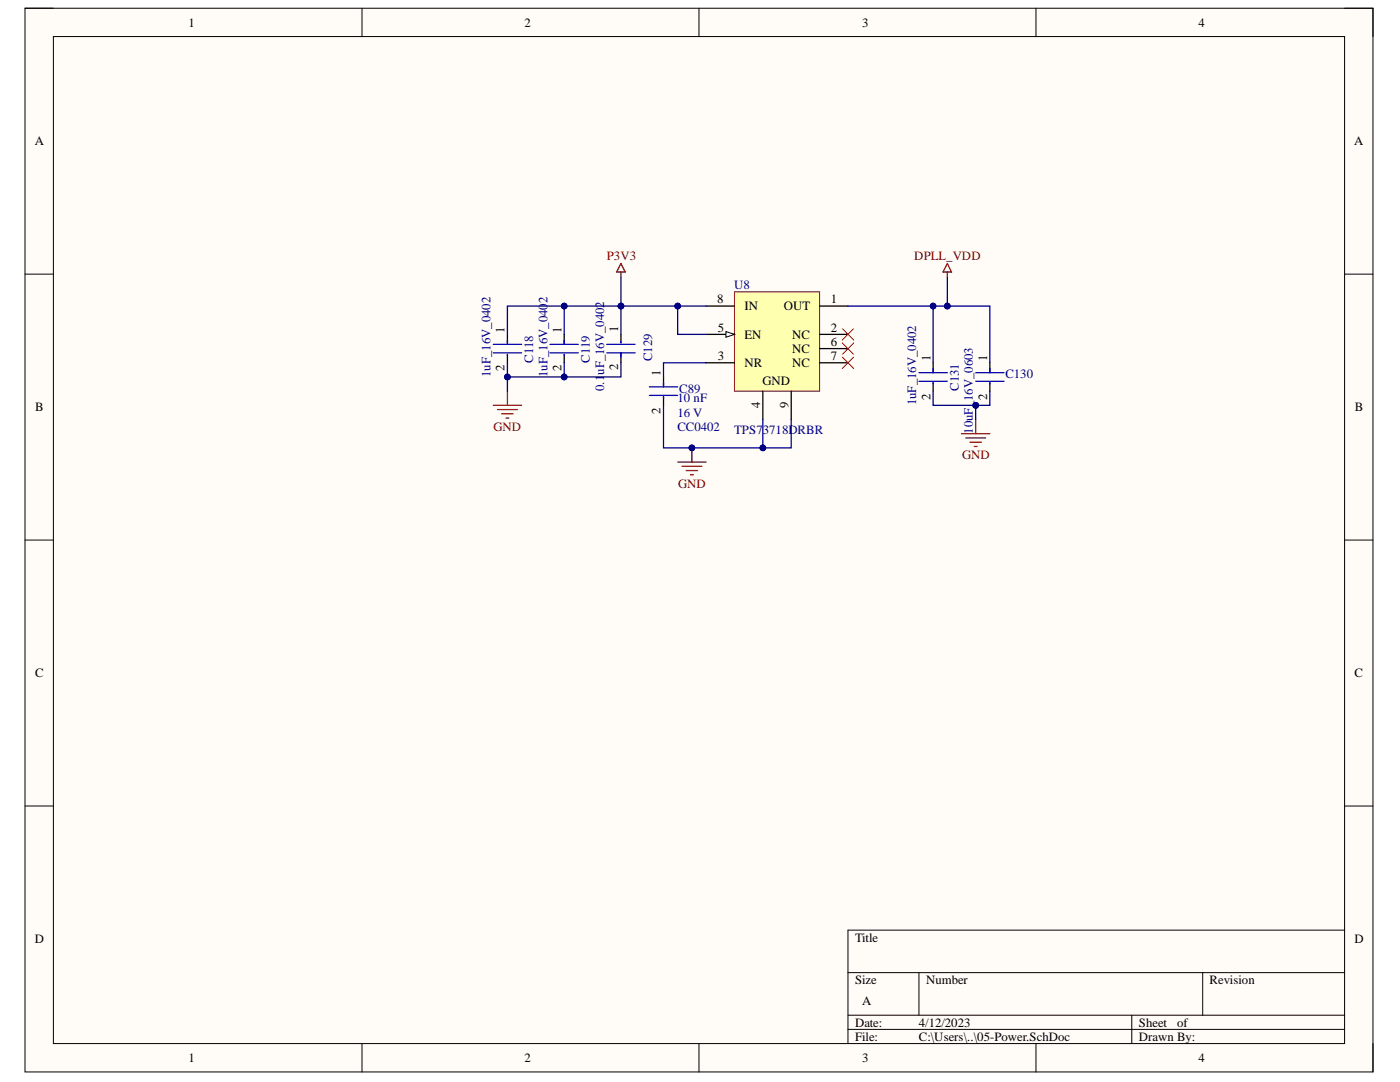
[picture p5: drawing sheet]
<svg xmlns="http://www.w3.org/2000/svg" width="279mm" height="216mm" viewBox="0 0 279 216" stroke-linecap="round" stroke-linejoin="round" font-family="sans-serif">
<path d="M5 1.6h269v212.3h-269z" fill-rule="evenodd" fill="#fffcf8"/>
<path d="M5 1.6h269v212.3h-269z" fill="none" stroke="#000" stroke-width=".2"/>
<path d="M10.7 7.3h257.6v200.9h-257.6z" fill-rule="evenodd" fill="#fffcf8"/>
<g fill="none" stroke="#000" stroke-width=".2">
<path d="M5 1.6h5.7M10.7 7.3h257.6v200.9h-257.6zM72.2 1.6v5.7M139.5 1.6v5.7M206.8 1.6v5.7M268.3 1.6h5.7v5.7M5 54.7h5.7M268.3 54.7h5.7M5 107.8h5.7M268.3 107.8h5.7M5 160.8h5.7M268.3 160.8h5.7"/>
<path d="M169.2 194.1h99.1M183.4 194.1v8.5M240 194.1v8.5M268.3 185.6h-99.1v22.6M72.2 208.2v5.7M139.5 208.2v5.7M169.2 202.6h99.1M169.2 205.4h99.1M206.8 208.2v5.7M225.9 202.6v5.6M274 208.2v5.7"/>
</g>
<path d="M123.9 52.6l.9 1.7h-1.7zM123.9 54.3v1.1M101.3 78v2.9M98.4 80.9h5.7M99.3 81.7h4M100.1 82.6h2.3M101 83.4h.6M135.2 92.2h5.7M136.1 93h4M137 93.9h2.2M137.8 94.7h.6M138.1 89.4v2.8" fill="none" stroke="#800000" stroke-width=".25"/>
<path d="M101.3 66.7v2M101.3 70.7v1.7M112.6 66.7v2M112.6 70.7v1.7M123.9 66.7v1.7M123.9 70.4v2" fill="none" stroke="#000" stroke-width=".25"/>
<path d="M98.4 68.7h5.7M98.4 70.4h5.7M101.3 67.9v.8M101.3 70.7v.3M109.8 68.7h5.6M109.8 70.4h5.6M112.6 67.9v.8M112.6 70.7v.3M121.1 68.7h5.7M121.1 70.4h5.7M123.9 68.1v.3M123.9 70.4v.9" fill="none" stroke="#00f" stroke-width=".25"/>
<circle cx="138.1" cy="89.4" r=".57" fill="#000080"/>
<circle cx="138.1" cy="89.4" r=".57" fill="none" stroke="#000080" stroke-width=".2"/>
<path d="M189.1 52.6l.8 1.7h-1.7zM189.1 54.3v1.1M191.9 86.5h5.6M192.7 87.4h4M193.6 88.2h2.3M194.4 89.1h.6M194.7 83.7v2.8" fill="none" stroke="#800000" stroke-width=".25"/>
<path d="M186.2 72.4v2M186.2 76.3v1.7M197.5 72.4v2M197.5 76.3v1.7" fill="none" stroke="#000" stroke-width=".25"/>
<path d="M183.4 74.4h5.7M183.4 76.1h5.7M186.2 73.5v.9M186.2 76.3v.3M194.7 74.4h5.7M194.7 76.1h5.7M197.5 73.5v.9M197.5 76.3v.3" fill="none" stroke="#00f" stroke-width=".25"/>
<path d="M146.6 58.2h17v19.8h-17z" fill-rule="evenodd" fill="#ffffb0"/>
<path d="M146.6 58.2h17v19.8h-17z" fill="none" stroke="#800000" stroke-width=".2"/>
<path d="M140.9 66.7h5.7M152.2 78v5.7M163.6 61.1h5.6" fill="none" stroke="#000" stroke-width=".25"/>
<path d="M144.9 66.2l1.7 .5-1.7 .6z" fill="#f8fcff"/>
<path d="M144.9 66.2l1.7 .5-1.7 .6z" fill="none" stroke="#000" stroke-width=".2"/>
<path d="M132.4 75.2v2M132.4 79.2v1.7M140.9 61.1h5.7M140.9 72.4h5.7M157.9 78v5.7M163.6 66.7h5.6M163.6 72.4h5.6M163.6 69.6h5.6" fill="none" stroke="#000" stroke-width=".25"/>
<path d="M129.6 77.2h5.6M129.6 78.9h5.6M132.4 76.3v.9M132.4 79.2v.3" fill="none" stroke="#00f" stroke-width=".25"/>
<path d="M112.6 61.1v5.6" fill="none" stroke="#000080" stroke-width=".25"/>
<circle cx="112.6" cy="61.1" r=".57" fill="#000080"/>
<circle cx="112.6" cy="61.1" r=".57" fill="none" stroke="#000080" stroke-width=".2"/>
<path d="M112.6 72.4v2.8h-11.3" fill="none" stroke="#000080" stroke-width=".25"/>
<circle cx="112.6" cy="75.2" r=".57" fill="#000080"/>
<circle cx="112.6" cy="75.2" r=".57" fill="none" stroke="#000080" stroke-width=".2"/>
<circle cx="101.3" cy="75.2" r=".57" fill="#000080"/>
<circle cx="101.3" cy="75.2" r=".57" fill="none" stroke="#000080" stroke-width=".2"/>
<path d="M123.9 72.4v2.8h-11.3" fill="none" stroke="#000080" stroke-width=".25"/>
<circle cx="112.6" cy="75.2" r=".57" fill="#000080"/>
<circle cx="112.6" cy="75.2" r=".57" fill="none" stroke="#000080" stroke-width=".2"/>
<path d="M197.5 78v2.9h-2.8v2.8" fill="none" stroke="#000080" stroke-width=".25"/>
<circle cx="194.7" cy="80.9" r=".57" fill="#000080"/>
<circle cx="194.7" cy="80.9" r=".57" fill="none" stroke="#000080" stroke-width=".2"/>
<path d="M186.2 78v2.9h8.5" fill="none" stroke="#000080" stroke-width=".25"/>
<circle cx="194.7" cy="80.9" r=".57" fill="#000080"/>
<circle cx="194.7" cy="80.9" r=".57" fill="none" stroke="#000080" stroke-width=".2"/>
<path d="M189.1 55.4v5.7h-2.9v11.3" fill="none" stroke="#000080" stroke-width=".25"/>
<circle cx="186.2" cy="61.1" r=".57" fill="#000080"/>
<circle cx="186.2" cy="61.1" r=".57" fill="none" stroke="#000080" stroke-width=".2"/>
<circle cx="189.1" cy="61.1" r=".57" fill="#000080"/>
<circle cx="189.1" cy="61.1" r=".57" fill="none" stroke="#000080" stroke-width=".2"/>
<path d="M189.1 61.1h8.4v11.3" fill="none" stroke="#000080" stroke-width=".25"/>
<circle cx="189.1" cy="61.1" r=".57" fill="#000080"/>
<circle cx="189.1" cy="61.1" r=".57" fill="none" stroke="#000080" stroke-width=".2"/>
<path d="M169.2 61.1h17" fill="none" stroke="#000080" stroke-width=".25"/>
<circle cx="186.2" cy="61.1" r=".57" fill="#000080"/>
<circle cx="186.2" cy="61.1" r=".57" fill="none" stroke="#000080" stroke-width=".2"/>
<path d="M135.2 61.1v5.6h5.7" fill="none" stroke="#000080" stroke-width=".25"/>
<circle cx="135.2" cy="61.1" r=".57" fill="#000080"/>
<circle cx="135.2" cy="61.1" r=".57" fill="none" stroke="#000080" stroke-width=".2"/>
<path d="M157.9 83.7v5.7h-5.7" fill="none" stroke="#000080" stroke-width=".25"/>
<circle cx="152.2" cy="89.4" r=".57" fill="#000080"/>
<circle cx="152.2" cy="89.4" r=".57" fill="none" stroke="#000080" stroke-width=".2"/>
<path d="M132.4 80.9v8.5h19.8v-5.7" fill="none" stroke="#000080" stroke-width=".25"/>
<circle cx="138.1" cy="89.4" r=".57" fill="#000080"/>
<circle cx="138.1" cy="89.4" r=".57" fill="none" stroke="#000080" stroke-width=".2"/>
<circle cx="152.2" cy="89.4" r=".57" fill="#000080"/>
<circle cx="152.2" cy="89.4" r=".57" fill="none" stroke="#000080" stroke-width=".2"/>
<path d="M123.9 61.1h-22.6v5.6M140.9 72.4h-8.5v2.8" fill="none" stroke="#000080" stroke-width=".25"/>
<path d="M168.1 65.6l2.3 2.3M168.1 68.4l2.3 2.3M168.1 71.3l2.3 2.2M170.4 65.6l-2.3 2.3M170.4 68.4l-2.3 2.3M170.4 71.3l-2.3 2.2" fill="none" stroke="#f00" stroke-width=".2"/>
<circle cx="123.9" cy="61.1" r=".57" fill="#000080"/>
<circle cx="123.9" cy="61.1" r=".57" fill="none" stroke="#000080" stroke-width=".2"/>
<circle cx="112.6" cy="61.1" r=".57" fill="#000080"/>
<circle cx="112.6" cy="61.1" r=".57" fill="none" stroke="#000080" stroke-width=".2"/>
<path d="M123.9 61.1h17" fill="none" stroke="#000080" stroke-width=".25"/>
<circle cx="135.2" cy="61.1" r=".57" fill="#000080"/>
<circle cx="135.2" cy="61.1" r=".57" fill="none" stroke="#000080" stroke-width=".2"/>
<circle cx="123.9" cy="61.1" r=".57" fill="#000080"/>
<circle cx="123.9" cy="61.1" r=".57" fill="none" stroke="#000080" stroke-width=".2"/>
<path d="M101.3 72.4v5.6" fill="none" stroke="#000080" stroke-width=".25"/>
<circle cx="101.3" cy="75.2" r=".57" fill="#000080"/>
<circle cx="101.3" cy="75.2" r=".57" fill="none" stroke="#000080" stroke-width=".2"/>
<path d="M123.9 55.4v11.3" fill="none" stroke="#000080" stroke-width=".25"/>
<circle cx="123.9" cy="61.1" r=".57" fill="#000080"/>
<circle cx="123.9" cy="61.1" r=".57" fill="none" stroke="#000080" stroke-width=".2"/>
<g font-size="2.5">
<text x="37.6" y="5.3">1</text>
<text x="104.7" y="5.3">2</text>
<text x="172.1" y="5.3">3</text>
<text x="239.2" y="5.3">4</text>
<text x="6.9" y="29">A</text>
<text x="270.2" y="29">A</text>
<text x="143.2" y="60.5">8</text>
<text x="148.6" y="62">IN</text>
<text x="156.4" y="62">OUT</text>
<text x="165.8" y="60.5">1</text>
<text x="100.7" y="66.4" transform="rotate(-90 100.7 66.4)">1</text>
<text x="112" y="66.4" transform="rotate(-90 112 66.4)">1</text>
<text x="123.4" y="66.2" transform="rotate(-90 123.4 66.2)">1</text>
<text x="143.2" y="66.2">5</text>
<text x="143.2" y="71.8">3</text>
<text x="148.6" y="67.6">EN</text>
<text x="158.1" y="67.6">NC</text>
<text x="158.1" y="70.4">NC</text>
<text x="165.8" y="66.2">2</text>
<text x="165.8" y="69">6</text>
<text x="165.8" y="71.8">7</text>
<text x="100.7" y="74.1" transform="rotate(-90 100.7 74.1)">2</text>
<text x="112" y="74.1" transform="rotate(-90 112 74.1)">2</text>
<text x="123.4" y="73.9" transform="rotate(-90 123.4 73.9)">2</text>
<text x="131.8" y="75" transform="rotate(-90 131.8 75)">1</text>
<text x="148.6" y="73.3">NR</text>
<text x="152.2" y="76.9">GND</text>
<text x="158.1" y="73.3">NC</text>
<text x="185.7" y="72.1" transform="rotate(-90 185.7 72.1)">1</text>
<text x="197" y="72.1" transform="rotate(-90 197 72.1)">1</text>
<text x="7" y="82.1">B</text>
<text x="131.8" y="82.7" transform="rotate(-90 131.8 82.7)">2</text>
<text x="151.7" y="81.5" transform="rotate(-90 151.7 81.5)">4</text>
<text x="157.4" y="81.5" transform="rotate(-90 157.4 81.5)">9</text>
<text x="185.7" y="79.8" transform="rotate(-90 185.7 79.8)">2</text>
<text x="197" y="79.8" transform="rotate(-90 197 79.8)">2</text>
<text x="270.4" y="82.1">B</text>
<text x="7" y="135.1">C</text>
<text x="270.3" y="135.1">C</text>
<text x="6.9" y="188.2">D</text>
<text x="170.6" y="187.9">Title</text>
<text x="270.3" y="188.2">D</text>
<text x="170.6" y="196.3">Size</text>
<text x="184.8" y="196.3">Number</text>
<text x="241.4" y="196.3">Revision</text>
<text x="172.1" y="200.6">A</text>
<text x="170.6" y="204.9">Date:</text>
<text x="170.6" y="207.6">File:</text>
<text x="183.4" y="204.9">4/12/2023</text>
<text x="183.4" y="207.6">C:\Users\..\05-Power.SchDoc</text>
<text x="227.3" y="204.9">Sheet</text>
<text x="227.3" y="207.6">Drawn By:</text>
<text x="234.9" y="204.9">of</text>
<text x="37.6" y="212">1</text>
<text x="104.7" y="212">2</text>
<text x="172.1" y="212">3</text>
<text x="239.2" y="212">4</text>
</g>
<g font-size="2.5" fill="#800000">
<text x="121.1" y="52">P3V3</text>
<text x="182.5" y="52">DPLL_VDD</text>
<text x="98.5" y="86">GND</text>
<text x="192" y="91.6">GND</text>
<text x="135.4" y="97.3">GND</text>
</g>
<g font-size="2.5" fill="#000080">
<text x="146.5" y="57.6">U8</text>
<text x="109.2" y="60.5" transform="rotate(-90 109.2 60.5)">2</text>
<text x="97.9" y="75.2" transform="rotate(-90 97.9 75.2)">1uF_16V_0402</text>
<text x="106.4" y="72.3" transform="rotate(-90 106.4 72.3)">C118</text>
<text x="109.2" y="75.2" transform="rotate(-90 109.2 75.2)">1uF_16V_040</text>
<text x="117.7" y="72.3" transform="rotate(-90 117.7 72.3)">C119</text>
<text x="120.6" y="74.8" transform="rotate(-90 120.6 74.8)">uF_16V_0402</text>
<text x="130.1" y="72.1" transform="rotate(-90 130.1 72.1)">C129</text>
<text x="200.7" y="75.5">C130</text>
<text x="120.6" y="78" transform="rotate(-90 120.6 78)">0.1</text>
<text x="135.2" y="80.3">10 nF</text>
<text x="135.2" y="83.2">16 V</text>
<text x="135.5" y="78.3">C89</text>
<text x="182.8" y="80.9" transform="rotate(-90 182.8 80.9)">1uF_16V_0402</text>
<text x="191.4" y="78" transform="rotate(-90 191.4 78)">C131</text>
<text x="135.2" y="86">CC0402</text>
<text x="146.5" y="86.5">TPS73718DRBR</text>
<text x="194.1" y="86.5" transform="rotate(-90 194.1 86.5)">10uF_16V_0603</text>
</g>
</svg>
